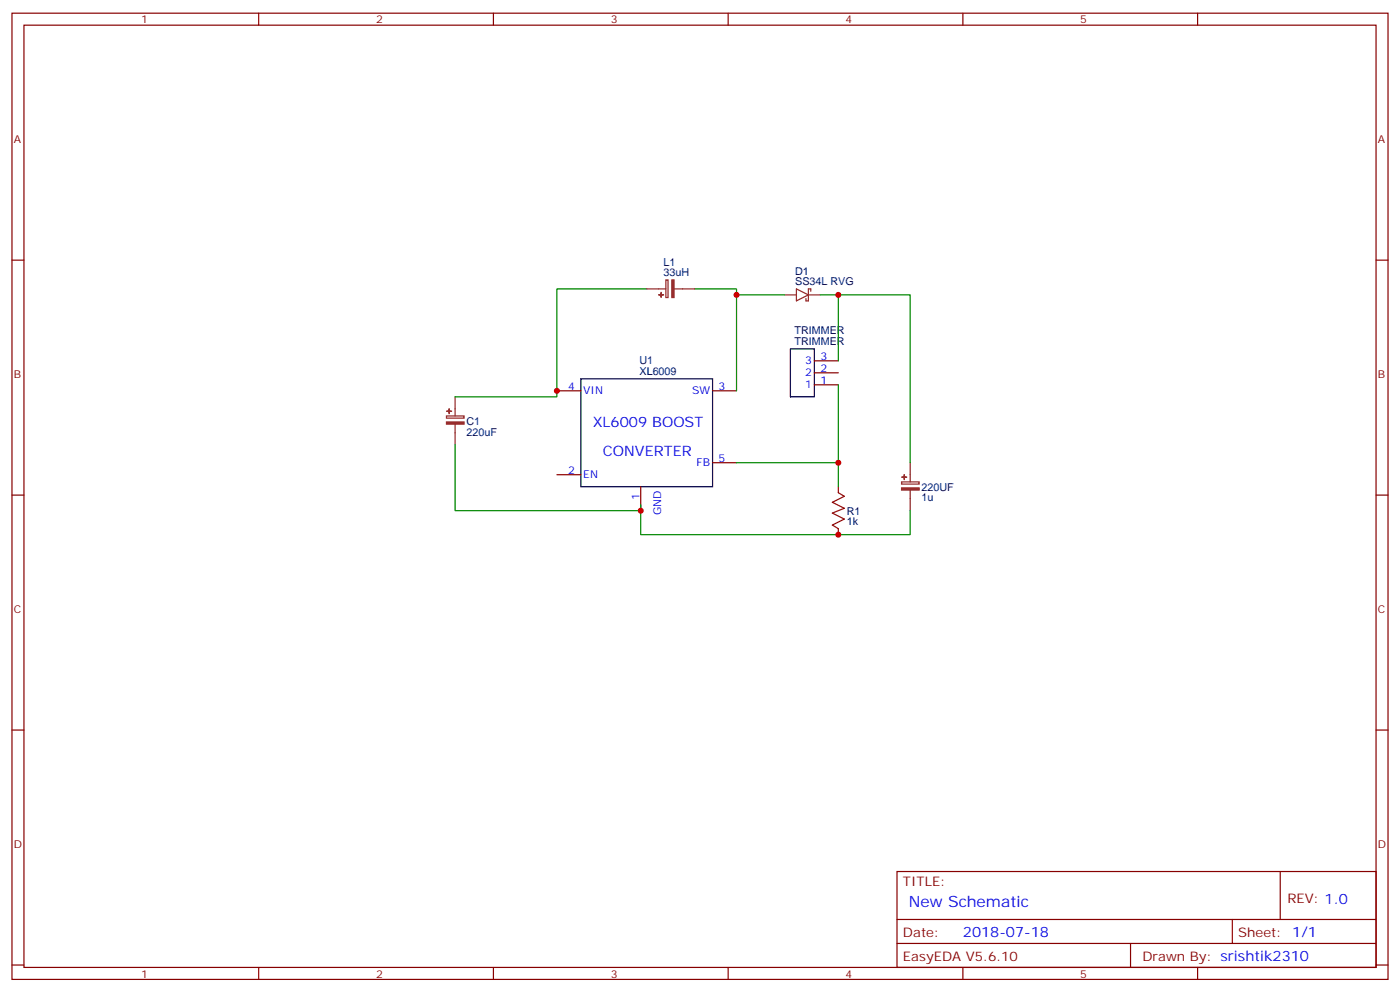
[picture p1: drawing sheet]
# Altium schematic sheet Boost converter.schdoc
size 142 x 79 mm

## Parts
220UF  1u  [CAP-D3.0XF1.5]
C1  220uF  [CAP-D3.0XF1.5]
D1  SS34L RVG  [SMA-FL]
L1  33uH  [CAP-D3.0XF1.5]
R1  1k  [AXIAL-0.3]
TRIMMER  TRIMMER  [TRIMMER]
U1  XL6009  [TO-263-5]

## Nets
Net220UF_1: 220UF.1 D1.2 TRIMMER.3
Net220UF_2: 220UF.2 C1.2 R1.1 U1.1(GND)
NetC1_1: C1.1 L1.1 U1.4(VIN)
NetD1_1: D1.1 L1.2 U1.3(SW)
NetR1_2: R1.2 TRIMMER.1 U1.5(FB)

Not connected (* = marked no-connect by the designer): TRIMMER 2; U1 2(EN)
